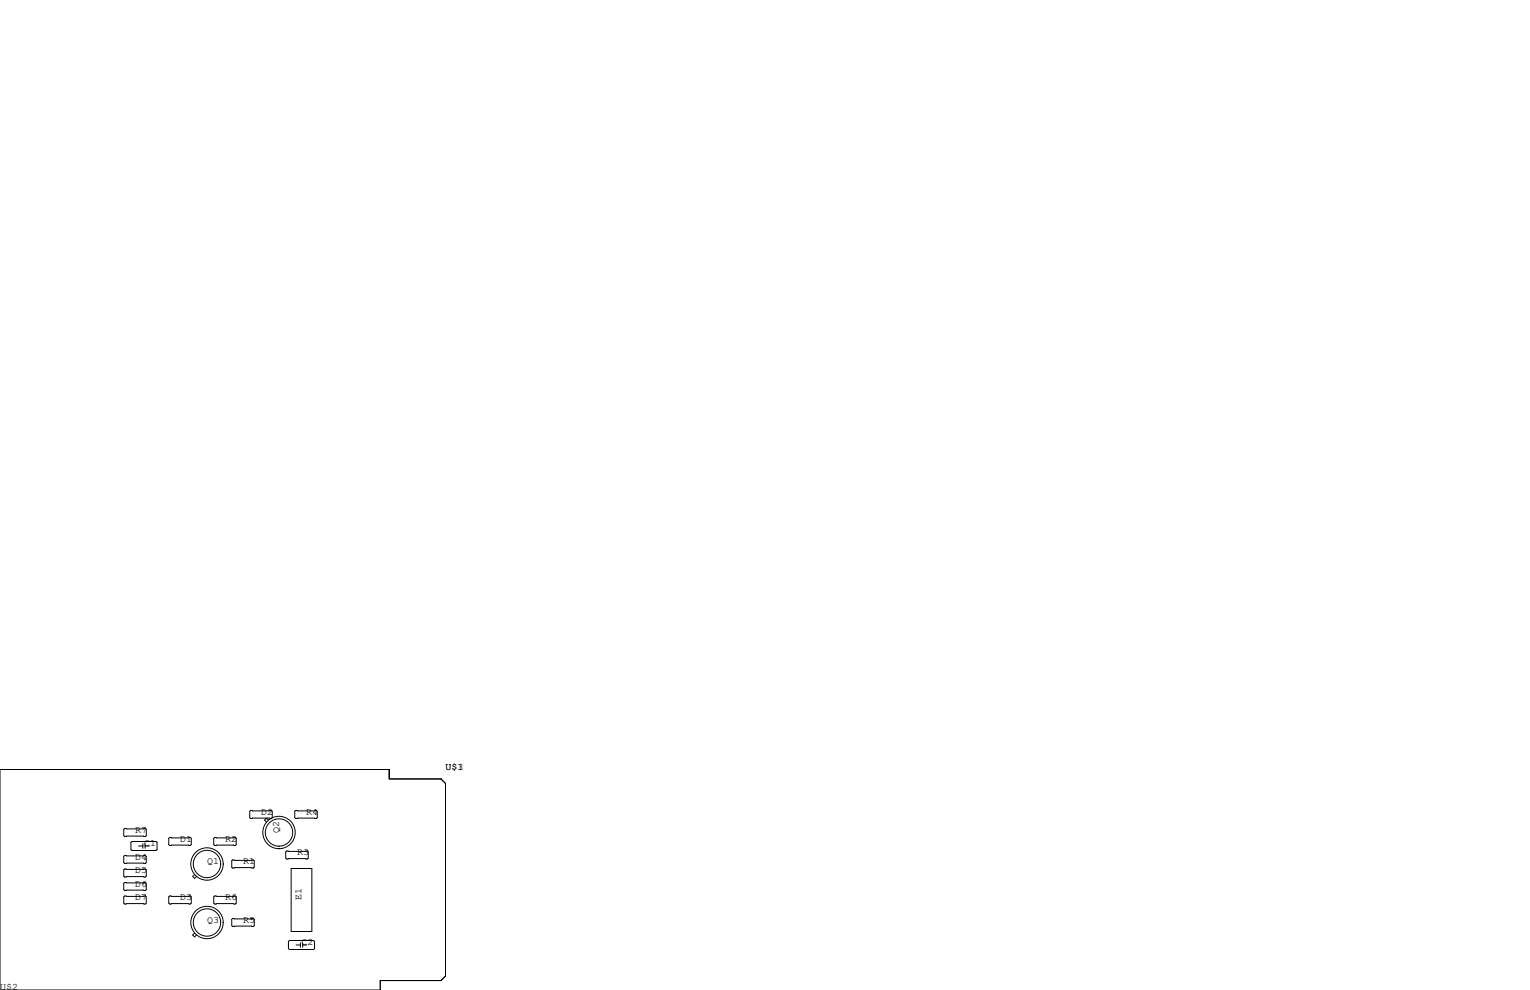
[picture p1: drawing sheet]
<svg xmlns="http://www.w3.org/2000/svg" width="432mm" height="279mm" viewBox="0 0 432 279" stroke-linecap="round" stroke-linejoin="round" font-family="sans-serif">
<g fill="none" stroke="#000" stroke-width=".28">
<path d="M0 217.2h109.9v2.6h14.6l1.2 1.3v54.4l-1.2 1.2h-17.2v2.7h-107.3zM35.2 233.8h5.8l.3 .3v1.7l-.3 .3h-5.8l-.3-.3v-1.7zM37 237.7l.2-.2h6.9l.2 .2v2.1l-.2 .2h-6.9l-.2-.2zM39.1 238.8h1.2M40.3 238.1v1.3M40.9 238.1v1.3M40.9 238.8h1.3M47.9 236.3h5.8l.3 .3v1.8l-.3 .2h-5.8l-.3-.2v-1.8zM60.6 236.3h5.8l.3 .3v1.8l-.3 .2h-5.8l-.3-.2v-1.8zM70.7 228.7h5.9l.2 .3v1.8l-.2 .2h-5.9l-.2-.2v-1.8zM75.7 231.4l-.5-.5-.5 .5 .5 .6M83.4 228.7h5.9l.2 .3v1.8l-.2 .2h-5.9l-.2-.2v-1.8z"/>
<path d="M35.2 249h5.8l.3 .3v1.8l-.3 .2h-5.8l-.3-.2v-1.8zM35.2 252.9h5.8l.3 .2v1.8l-.3 .2h-5.8l-.3-.2v-1.8zM35.2 245.2h5.8l.3 .3v1.8l-.3 .2h-5.8l-.3-.2v-1.8zM35.2 241.4h5.8l.3 .3v1.8l-.3 .2h-5.8l-.3-.2v-1.8zM47.6 253.1l.3-.2h5.8l.3 .2v1.8l-.3 .2h-5.8l-.3-.2zM54.9 246.8l-.5 .6 .5 .5 .5-.5M60.3 253.1l.3-.2h5.8l.3 .2v1.8l-.3 .2h-5.8l-.3-.2zM65.4 259.5l.3-.3h5.8l.3 .3v1.7l-.3 .3h-5.8l-.3-.3zM65.7 242.7h5.8l.3 .3v1.7l-.3 .3h-5.8l-.3-.3v-1.7zM80.9 240.2h5.8l.3 .2v1.8l-.3 .2h-5.8l-.3-.2v-1.8zM82.2 245.1h5.8v17.8h-5.8zM54.9 263.3l-.5 .6 .5 .5 .5-.5"/>
<path d="M81.4 265.7l.3-.3h6.8l.3 .3v2l-.3 .3h-6.8l-.3-.3zM83.6 266.7h1.2M84.8 266.1v1.2M85.4 266.7h1.2M85.4 266.1v1.2"/>
<circle cx="78.7" cy="234.9" r="4.6"/>
<circle cx="78.7" cy="234.9" r="3.9"/>
<circle cx="58.4" cy="243.8" r="4.6"/>
<circle cx="58.4" cy="243.8" r="3.9"/>
<circle cx="58.4" cy="260.3" r="4.6"/>
<circle cx="58.4" cy="260.3" r="3.9"/>
</g>
<g font-size="2.8">
<text x="125.7" y="217.2">U$1</text>
<text x="129.1" y="217.2">3</text>
<text x="73.7" y="229.9">D2</text>
<text x="86.4" y="229.9">R4</text>
<text x="38.1" y="234.9">R7</text>
<text x="40.6" y="238.8">C1</text>
<text x="50.8" y="237.5">D1</text>
<text x="63.5" y="237.5">R2</text>
<text x="78.7" y="234.9" transform="rotate(-90 78.7 234.9)">Q2</text>
<text x="38.1" y="242.6">D4</text>
<text x="58.4" y="243.8">Q1</text>
<text x="68.6" y="243.8">R1</text>
<text x="83.8" y="241.3">R3</text>
<text x="38.1" y="246.4">D5</text>
<text x="38.1" y="250.2">D6</text>
<text x="38.1" y="254">D7</text>
<text x="50.8" y="254">D3</text>
<text x="63.5" y="254">R6</text>
<text x="85.1" y="254" transform="rotate(-90 85.1 254)">E1</text>
<text x="58.4" y="260.3">Q3</text>
<text x="68.6" y="260.3">R5</text>
<text x="85.1" y="266.7">C2</text>
<text x="0" y="279.4">U$2</text>
</g>
</svg>
